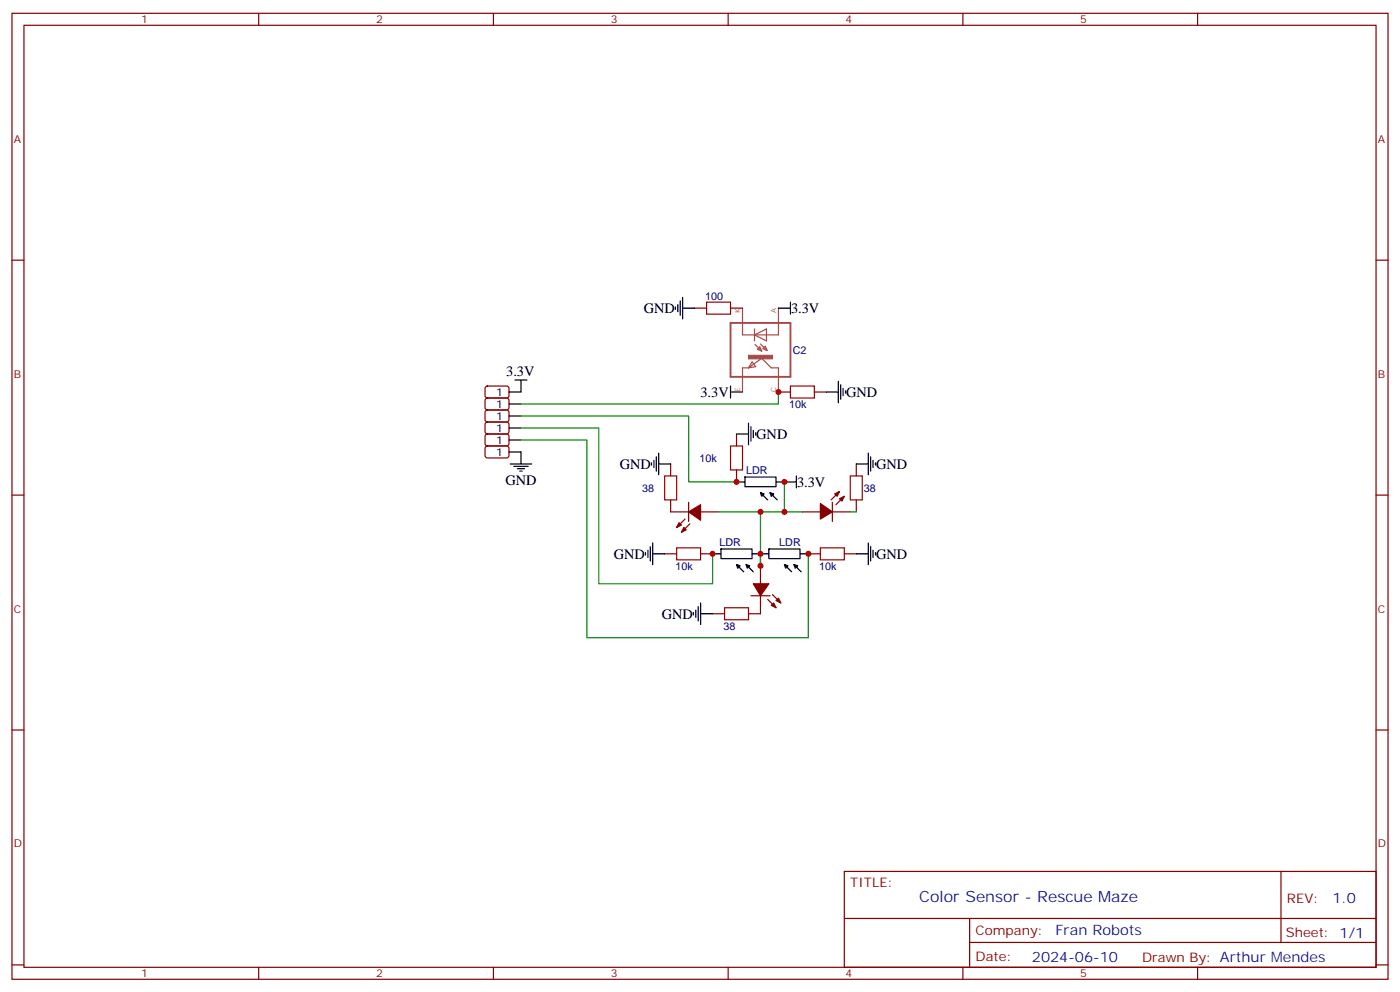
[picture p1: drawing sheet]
<svg xmlns="http://www.w3.org/2000/svg" width="412mm" height="292mm" viewBox="0 0 412 292" stroke-linecap="round" stroke-linejoin="round" font-family="sans-serif">
<g fill="none" stroke="#870000" stroke-width=".35">
<path d="M3.5 3.9h405.4v284.4h-405.4zM7.1 7.4h398.2v277.3h-398.2zM76.2 3.9v3.5M145.3 3.9v3.5M214.5 3.9v3.5M283.6 3.9v3.5M352.8 3.9v3.5M3.5 76.6h3.6M405.3 76.6h3.6M204.6 90.7h3.5M215.2 90.7h3.5M143.1 117.4l.5-.2h5.9l.4 .7v2.4l-.7 .4-5.9-.1-.4-.6v-2.1z"/>
<path d="M143.1 113.8l.5-.2 5.9 .1 .4 .6v2.4l-.7 .5-5.9-.1-.4-.6v-2.2zM229.3 115.4h3.5M239.9 115.4h3.5M143.1 124.4l.5-.2 5.9 .1 .4 .6v2.4l-.7 .4h-5.9l-.4-.7v-2.1zM143.1 120.9l.5-.2h5.9l.4 .7v2.4l-.7 .4-5.9-.1-.4-.6v-2.1zM143.1 127.9l.5-.2 5.9 .1 .4 .6v2.4l-.7 .5-5.9-.1-.4-.6v-2.2zM143.1 131.5l.5-.2h5.9l.4 .7v2.4l-.7 .4-5.9-.1-.4-.6v-2.1zM197.6 136.6v3.5M217 127.7v3.6M217 138.3v3.6M252.2 136.6v3.5M3.5 145.7h3.6"/>
<path d="M197.6 147.1v3.6h5.2M201.8 152.8l-2.5 2.5M202.8 147.8v5.7M203.2 154.2l-2.5 2.5M206.4 150.7h5.3M236.4 150.7h5.3M245.2 150.7h5.3M245.2 147.8v5.7M247.3 144.7l-2.5 2.4M248.7 146.1l-2.5 2.5M252.2 147.1v3.6M405.3 145.7h3.6"/>
<path d="M195.8 163h3.5M206.4 163h3.5M221.2 175.4h5.6M224 166.5v5.3M224 175.4v5.3h-3.5M226.1 176.4l2.5 2.5M227.5 175l2.5 2.5M238.1 163h3.6M248.7 163h3.5M209.9 180.7h3.5M3.5 214.9h3.6M405.3 214.9h3.6"/>
<path d="M248.7 256.5h156.6v28.2h-156.6zM377.3 256.5v20.9M248.7 270.4h156.5M285.6 277.4h119.6M285.6 270.4v14.1M3.5 284h3.6M76.2 284.7v3.6M145.3 284.7v3.6M214.5 284.7v3.6M283.6 284.7v3.6M352.8 284.7v3.6M405.3 284h3.6"/>
</g>
<path d="M218.7 90.7v7.9h10.6v-7.9M222.2 98.6l3.6-1.8v3.5zM222.2 96.8v3.5M218.7 111.9v3.5M220.5 108.3l3.9-2.8 2.8 2.8h2.1v3.5M220.5 108.3h-1.8v3.5M221.5 106.5l1.1 1.4-2.1 .4zM222.4 101.4l2 1.9M223.1 102.8l.7-.7 .6 1.2zM224 101.2l2 2M224.7 102.6l.7-.7 .6 1.3zM229.3 111.9v3.5" fill="none" stroke="#a64a4a" stroke-width=".35"/>
<path d="M215.2 95.1h17.6v15.8h-17.6z" fill="none" stroke="#a64a4a" stroke-width=".56"/>
<path d="M220.5 104.6h7v1h-7z" fill="#a64a4a" stroke="#a64a4a" stroke-width=".29"/>
<g fill="none" stroke="#000" stroke-width=".35">
<path d="M199 90.3v.8M199.7 89.6v2.2M200.4 88.6v4.2M201.1 90.7h3.5M201.1 87.5v6.4M229.3 90.7h3.5M232.8 88.9v3.6M149.9 118.9h3.6M151.7 111.9h3.5M153.5 111.9v3.5h-3.6M215.2 115.4h3.5M215.2 113.6v3.6"/>
<path d="M243.4 115.4h3.5M246.9 112.2v6.4M247.6 113.3v4.2M248.4 114.3v2.2M249.1 115v.7M149.9 126h3.6M149.9 122.4h3.6M149.9 129.5h3.6M149.9 133h3.6v3.6M150.3 136.6h6.3M151.3 137.3h4.3M152.4 138h2.1"/>
<path d="M153.1 138.7h.7M191.9 136.2v.7M192.6 135.5v2.1M193.3 134.4v4.3M194 136.6h3.6M194 133.4v6.3M217 127.7h3.5M220.5 124.6v6.3M221.2 125.6v4.3M221.9 126.7v2.1M222.6 127.4v.7M252.2 136.6h3.6"/>
<path d="M255.8 133.4v6.3M256.5 134.4v4.3M257.2 135.5v2.1M257.9 136.2v.7M192.3 159.8v6.4M217 141.9h2.4M219.4 140.5l9.2-.1v2.8l-9.1 .1zM224 145l.4 1.1 .7-.7-1.1-.4 2.1 2.1M224.5 145.7h.1M224.8 145.4h.1M226.8 145l.4 1.1 .7-.7-1.1-.4 2.2 2.1M227.3 145.7h.1"/>
<path d="M227.6 145.4h.1M228.6 141.9h6M234.6 140.1v3.5M255.8 159.8v6.4M190.1 162.7v.7M190.9 162v2.1M191.6 160.9v4.2M192.3 163h3.5M205 179.6v2.1M205.7 178.5v4.3M206.4 177.5v6.3M209.9 163h2.5"/>
<path d="M212.4 161.6h9.1v2.8h-9.1zM217 166.2l.3 1.1 .7-.8-1-.3 2.1 2.1M217.4 166.9h.1M217.7 166.6h.1M219.8 166.2l.3 1.1 .7-.8-1-.3 2.1 2.1M220.2 166.9h.1M220.5 166.6h.1M221.5 163h5M226.5 161.6h9.1l.1 2.8h-9.2zM231.1 166.2l.3 1.1 .7-.8-1-.3 2.1 2.1M231.5 166.9h.1M231.8 166.6h.1"/>
<path d="M233.9 166.2l.3 1.1 .7-.8-1-.3 2.1 2.1M234.4 166.9h.1M234.6 166.6h.1M235.7 163h2.4M252.2 163h3.6M256.5 160.9v4.2M257.2 162v2.1M257.9 162.7v.7M204.3 180.3v.7M206.4 180.7h3.5"/>
</g>
<path d="M208.1 88.9h7.1v3.6h-7.1zM232.8 113.6h7.1v3.6h-7.1zM215.2 131.3h3.5v7h-3.5zM195.8 140.1h3.5v7h-3.5zM250.5 140.1h3.5v7h-3.5zM199.3 161.3h7.1v3.5h-7.1zM213.4 178.9h7.1v3.5h-7.1zM241.7 161.3h7v3.5h-7z" fill="none" stroke="#a10000" stroke-width=".35"/>
<g fill="#870000" stroke="#870000" stroke-width=".35">
<path d="M200 153.8l.7 .8-1.4 .7z"/>
<path d="M201.4 155.3l.7 .7-1.4 .7z"/>
<path d="M202.8 150.7l3.6-2.1v4.5z"/>
<path d="M227.2 178.2l.7-.7 .7 1.4z"/>
<path d="M228.6 176.8l.7-.7 .7 1.4z"/>
<path d="M221.9 171.8h4.6l-2.5 3.6z"/>
<path d="M247.3 146.8l1.4-.7-.7 1.4z"/>
<path d="M245.9 145.4l1.4-.7-.7 1.4z"/>
<path d="M241.7 148.2l3.5 2.5-3.5 2.1z"/>
</g>
<path d="M229.3 115.4v3.5h-75.8M153.5 122.4h49.3v19.5h14.2M153.5 126h22.9v45.8h33.5v-8.8M153.5 129.5h19.4v58.2h65.2v-24.7M211.7 150.7h19.4M224 150.7v15.8M231.1 141.9v8.8h5.3M250.5 150.7h1.7" fill="none" stroke="#008700" stroke-width=".35"/>
<g fill="#c00">
<circle cx="224" cy="163" r=".88"/>
<circle cx="224" cy="166.5" r=".88"/>
<circle cx="224" cy="150.7" r=".88"/>
<circle cx="229.3" cy="115.4" r=".88"/>
<circle cx="217" cy="141.9" r=".88"/>
<circle cx="209.9" cy="163" r=".88"/>
<circle cx="238.1" cy="163" r=".88"/>
<circle cx="231.1" cy="141.9" r=".88"/>
<circle cx="231.1" cy="150.7" r=".88"/>
</g>
<text font-size="4.6" fill="#00f" x="270.8" y="265.5">Color Sensor - Rescue Maze</text>
<g font-size="4.2">
<text x="189.6" y="92.1">GND</text>
<text x="233" y="92.1">3.3V</text>
<text x="149.1" y="110.7">3.3V</text>
<text x="206.3" y="116.8">3.3V</text>
<text x="249.2" y="116.8">GND</text>
<text x="222.8" y="129.2">GND</text>
<text x="182.6" y="138">GND</text>
<text x="258.1" y="138">GND</text>
<text x="148.9" y="142.6">GND</text>
<text x="234.8" y="143.3">3.3V</text>
<text x="180.8" y="164.4">GND</text>
<text x="258.1" y="164.4">GND</text>
<text x="194.9" y="182.1">GND</text>
</g>
<g font-size="4.2" fill="#00f">
<text x="392.5" y="265.8">1.0</text>
<text x="310.9" y="275.3">Fran Robots</text>
<text x="304" y="283.1">2024-06-10</text>
</g>
<g font-size="3.9" fill="#800">
<text x="250.5" y="261.1">TITLE:</text>
<text x="379.1" y="265.8">REV:</text>
<text x="287.4" y="275.3">Company:</text>
<text x="378.7" y="275.9">Sheet: 1/1</text>
<text x="287.4" y="283">Date:</text>
<text x="336.4" y="283.1">Drawn By: Arthur Mendes</text>
</g>
<g font-size="3.2" fill="#800">
<text x="41.6" y="6.9">1</text>
<text x="110.8" y="6.9">2</text>
<text x="179.9" y="6.9">3</text>
<text x="249.1" y="6.9">4</text>
<text x="318.2" y="6.9">5</text>
<text x="4.1" y="42">A</text>
<text x="405.9" y="42">A</text>
<text x="4.1" y="111.2">B</text>
<text x="405.9" y="111.2">B</text>
<text x="4.1" y="180.3">C</text>
<text x="405.9" y="180.3">C</text>
<text x="4.1" y="249.4">D</text>
<text x="405.9" y="249.4">D</text>
<text x="41.6" y="287.7">1</text>
<text x="110.8" y="287.7">2</text>
<text x="179.9" y="287.7">3</text>
<text x="249.1" y="287.7">4</text>
<text x="318.2" y="287.7">5</text>
</g>
<g font-size="3.2" fill="#000080">
<text x="207.7" y="88.3">100</text>
<text x="233.5" y="104.2">C2</text>
<text x="232.5" y="120.1">10k</text>
<text x="206" y="135.9">10k</text>
<text x="219.8" y="139.4">LDR</text>
<text x="189.2" y="144.8">38</text>
<text x="254.5" y="144.8">38</text>
<text x="211.9" y="160.6">LDR</text>
<text x="229.5" y="160.6">LDR</text>
<text x="199" y="167.7">10k</text>
<text x="241.3" y="167.7">10k</text>
<text x="213.1" y="185.3">38</text>
</g>
<g font-size="3.2">
<text x="146.2" y="120">1</text>
<text x="146.2" y="116.5">1</text>
<text x="146.2" y="123.5">1</text>
<text x="146.2" y="127">1</text>
<text x="146.2" y="130.6">1</text>
<text x="146.2" y="134.1">1</text>
</g>
<g font-size="2.1" fill="#a54b4b">
<text x="218" y="92" transform="rotate(-90 218 92)">K</text>
<text x="228.6" y="92" transform="rotate(-90 228.6 92)">A</text>
<text x="218" y="115.3" transform="rotate(-90 218 115.3)">E</text>
<text x="228.6" y="115.4" transform="rotate(-90 228.6 115.4)">C</text>
</g>
</svg>
